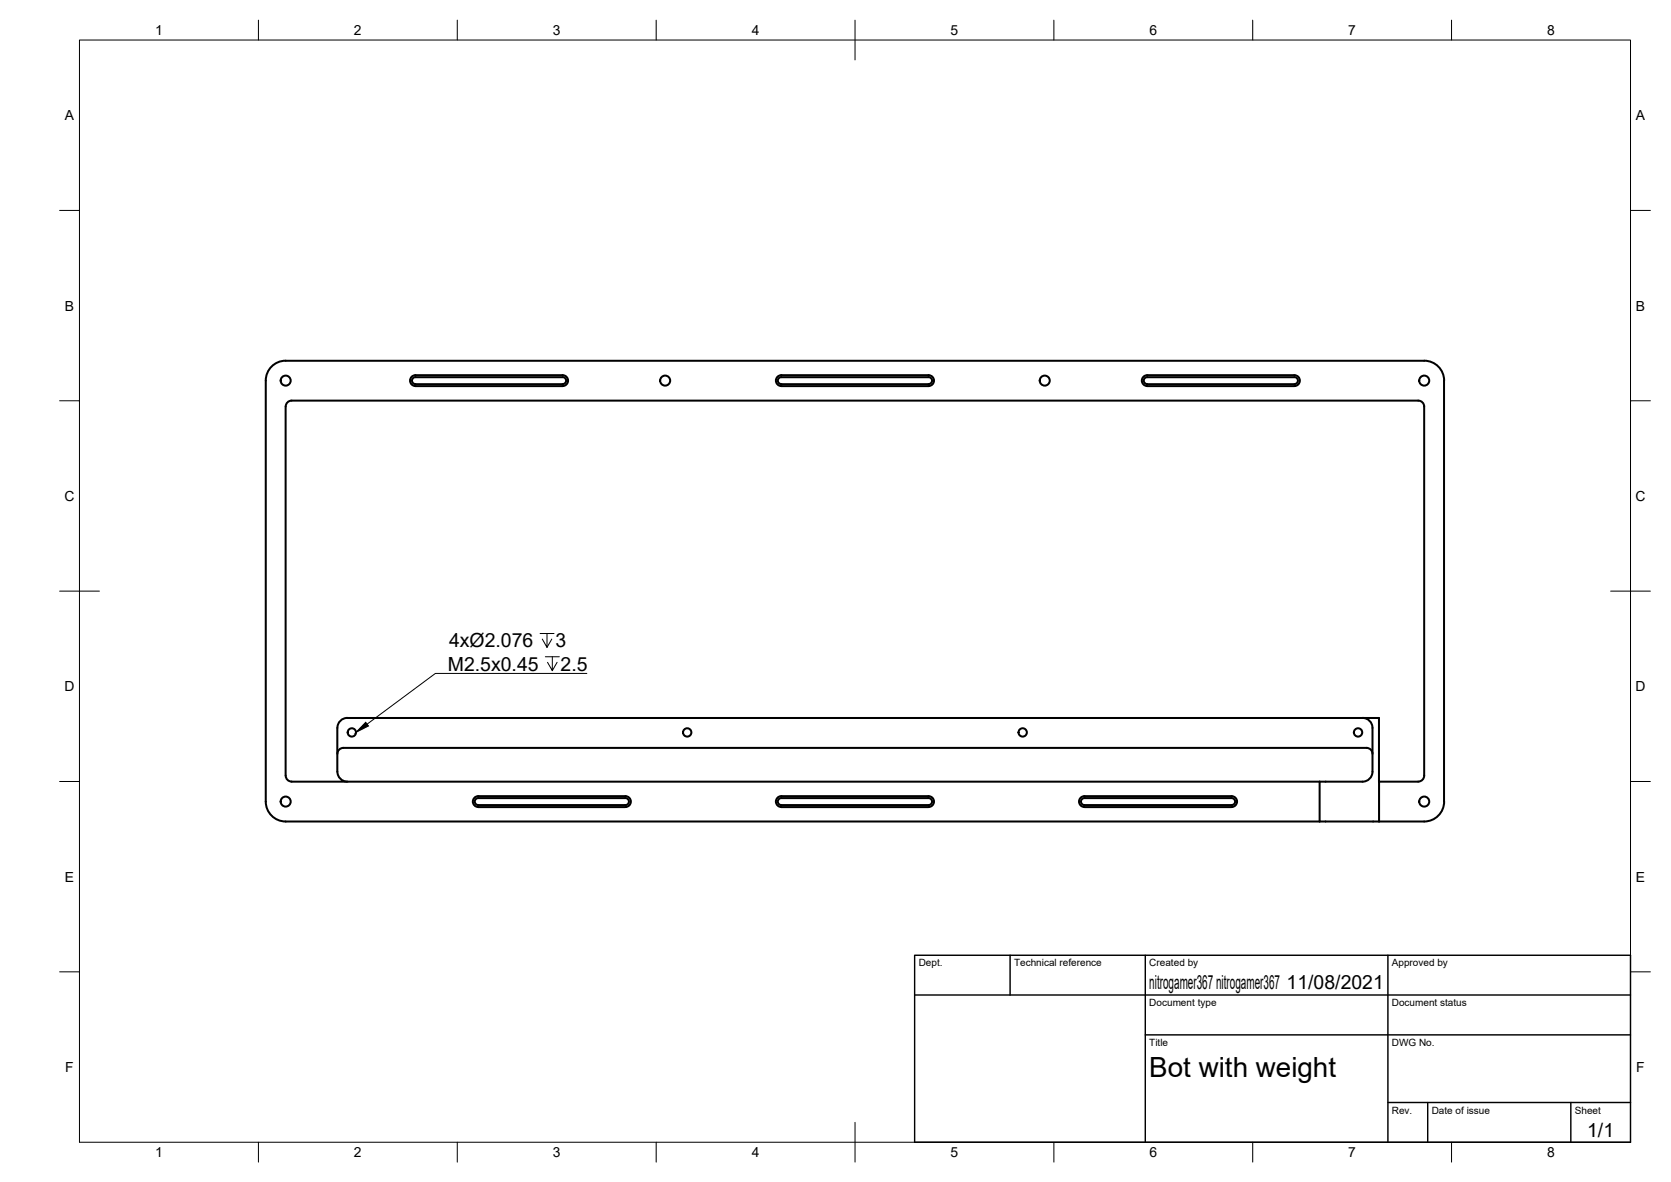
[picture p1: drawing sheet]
<svg xmlns="http://www.w3.org/2000/svg" width="420mm" height="297mm" viewBox="0 0 420 297" stroke-linecap="round" stroke-linejoin="round" font-family="sans-serif">
<!-- layer: Visible -->
<g fill="none" stroke="#000" stroke-width=".51">
<path d="M104.5 97h37M141.5 94.3h-37a1.37 1.37 0 0 0-1.4 1.3 1.37 1.37 0 0 0 1.4 1.4M141.5 94.8h-37a.88 .88 0 0 0-.9 .8 .88 .88 0 0 0 .9 .9h37M141.5 94.8a.88 .88 0 0 1 .8 .8 .88 .88 0 0 1-.8 .9M141.5 94.3a1.37 1.37 0 0 1 1.3 1.3 1.37 1.37 0 0 1-1.3 1.4M195.8 95l.6-.2h37.1a.88 .88 0 0 1 .9 .8 .88 .88 0 0 1-.9 .9h-37a.88 .88 0 0 1-.9-.5 .88 .88 0 0 1 .2-1zM196.4 97h37.1M196.5 97a1.37 1.37 0 0 1-1.4-1.3 1.37 1.37 0 0 1 1.3-1.4h37.1a1.37 1.37 0 0 1 1.3 1.3 1.37 1.37 0 0 1-1.3 1.4M288.5 97h37M325.5 94.3h-37a1.37 1.37 0 0 0-1.4 1.3 1.37 1.37 0 0 0 1.4 1.4M325.5 94.8h-37a.88 .88 0 0 0-.9 .8 .88 .88 0 0 0 .9 .9h37M325.5 94.8a.88 .88 0 0 1 .8 .8 .88 .88 0 0 1-.8 .9"/>
<path d="M325.5 94.3a1.37 1.37 0 0 1 1.3 1.3 1.37 1.37 0 0 1-1.3 1.4M363.1 95.7v105.8M363.1 95.6a5 5 0 0 0-5-5l-286.3 .1a5 5 0 0 0-5 4.9v105.9a5 5 0 0 0 5 4.9h260M73.3 100.7h283.3a1.49 1.49 0 0 1 1.5 1.5v92.7a1.49 1.49 0 0 1-1.5 1.5h-9.8M73.3 100.7a1.52 1.52 0 0 0-1.5 1.5v92.7a1.49 1.49 0 0 0 1.5 1.5M73.3 196.4h258.5M84.8 182.9v11M84.8 189.4a1.49 1.49 0 0 1 1.5-1.5h257.3a1.49 1.49 0 0 1 1.5 1.5M84.8 182.9a2.48 2.48 0 0 1 2.5-2.5h259.4l.1 26M84.8 193.9a2.51 2.51 0 0 0 2.5 2.5M331.8 196.4v10M342.6 180.4a2.51 2.51 0 0 1 2.5 2.5v11a2.51 2.51 0 0 1-2.5 2.5h-10.8"/>
<path d="M119.6 200.8l.6-.2h37.1a.88 .88 0 0 1 .8 .8 .88 .88 0 0 1-.8 .9h-37a.88 .88 0 0 1-.9-.5 .88 .88 0 0 1 .2-1zM120.2 202.8h37M157.3 202.8a1.37 1.37 0 0 0 1.3-1.4 1.37 1.37 0 0 0-1.3-1.3h-37.1a1.37 1.37 0 0 0-1.3 1.3 1.37 1.37 0 0 0 1.4 1.4M195.8 200.8l.6-.2h37.1a.88 .88 0 0 1 .9 .8 .88 .88 0 0 1-.9 .9h-37a.88 .88 0 0 1-.9-.5 .88 .88 0 0 1 .2-1zM196.4 202.8h37.1M233.5 202.8a1.37 1.37 0 0 0 1.3-1.4 1.37 1.37 0 0 0-1.3-1.3h-37.1a1.37 1.37 0 0 0-1.3 1.3 1.37 1.37 0 0 0 1.4 1.4M272.1 200.8l.6-.2h37a.88 .88 0 0 1 .9 .8 .88 .88 0 0 1-.9 .9h-37a.88 .88 0 0 1-.8-.5 .88 .88 0 0 1 .2-1zM272.7 202.8h37M309.7 202.8a1.37 1.37 0 0 0 1.3-1.4 1.37 1.37 0 0 0-1.3-1.3h-37a1.37 1.37 0 0 0-1.4 1.3 1.37 1.37 0 0 0 1.4 1.4M331.8 206.4h15M363.1 201.4a5 5 0 0 1-5 5h-11.3"/>
<circle cx="71.8" cy="95.6" r="1.26"/>
<circle cx="167.2" cy="95.6" r="1.26"/>
<circle cx="262.7" cy="95.6" r="1.26"/>
<circle cx="358.1" cy="95.6" r="1.26"/>
<circle cx="88.5" cy="184.1" r="1.05"/>
<circle cx="172.8" cy="184.1" r="1.05"/>
<circle cx="257.1" cy="184.1" r="1.05"/>
<circle cx="341.5" cy="184.1" r="1.05"/>
<circle cx="71.8" cy="201.4" r="1.26"/>
<circle cx="358.1" cy="201.4" r="1.26"/>
</g>
<!-- layer: Border -->
<g fill="none" stroke="#000" stroke-width=".25">
<path d="M20 10.1h390v276.9h-390zM65 5.1v5M115 5.1v5M165 5.1v5M215 5.1v10M265 5.1v5M315 5.1v5M365 5.1v5M15 52.9h5M410 52.9h5M15 100.7h5M410 100.7h5"/>
<path d="M15 148.6h10M405 148.6h10M15 196.4h5M410 196.4h5M15 244.2h5M410 244.2h5M65 287v5M115 287v5M165 287v5M215 282.1v9.9M265 287v5M315 287v5"/>
<path d="M365 287v5"/>
</g>
<!-- layer: TitleBlock -->
<path d="M230 240.1h180v46.9h-180zM230 250h180M254 240.1v9.9M288 240.1v46.9M349 240.1v46.9M288 260.1h122M349 277.1h61M359 277.1v9.9M395 277.1v9.9" fill="none" stroke="#000" stroke-width=".36"/>
<!-- layer: Annotations -->
<path d="M135.8 159.2h3.5M137.5 159.2v3.5l-1.1-2.1M137.1 165h3.5M138.7 160.6l-1.2 2.1M138.9 165v3.5l-1.2-2.1M140.1 166.4l-1.2 2.1M147.6 169.2h-38.1l-17.2 12.8" fill="none" stroke="#000" stroke-width=".25"/>
<path d="M91.9 181.5l.7 .9-3.1 1.7z" fill="#000" stroke="#000" stroke-width=".25"/>
<text font-size="7" x="289" y="270.6">Bot with weight</text>
<g font-size="4.9">
<text x="112.9" y="162.7">4xØ2.076</text>
<text x="139.6" y="162.7">3</text>
<text x="112.6" y="168.5">M2.5x0.45</text>
<text x="140.9" y="168.5">2.5</text>
<text x="289" y="248.5">nitrogamer367 nitrogamer367</text>
<text x="323.5" y="248.5">11/08/2021</text>
<text x="399.1" y="285.7">1/1</text>
</g>
<g font-size="3.5">
<text x="39" y="8.8">1</text>
<text x="89" y="8.8">2</text>
<text x="139" y="8.8">3</text>
<text x="189" y="8.8">4</text>
<text x="239" y="8.8">5</text>
<text x="289" y="8.8">6</text>
<text x="339" y="8.8">7</text>
<text x="389" y="8.8">8</text>
<text x="16.3" y="30.2">A</text>
<text x="411.3" y="30.2">A</text>
<text x="16.3" y="78">B</text>
<text x="411.3" y="78">B</text>
<text x="16.2" y="125.9">C</text>
<text x="411.2" y="125.9">C</text>
<text x="16.2" y="173.7">D</text>
<text x="411.2" y="173.7">D</text>
<text x="16.3" y="221.6">E</text>
<text x="411.3" y="221.6">E</text>
<text x="16.4" y="269.4">F</text>
<text x="411.4" y="269.4">F</text>
<text x="39" y="290.8">1</text>
<text x="89" y="290.8">2</text>
<text x="139" y="290.8">3</text>
<text x="189" y="290.8">4</text>
<text x="239" y="290.8">5</text>
<text x="289" y="290.8">6</text>
<text x="339" y="290.8">7</text>
<text x="389" y="290.8">8</text>
</g>
<g font-size="2.5">
<text x="231" y="242.9">Dept.</text>
<text x="255" y="242.9">Technical reference</text>
<text x="289" y="242.9">Created by</text>
<text x="350" y="242.9">Approved by</text>
<text x="289" y="252.8">Document type</text>
<text x="350" y="252.8">Document status</text>
<text x="289" y="262.9">Title</text>
<text x="350" y="262.9">DWG No.</text>
<text x="350" y="279.9">Rev.</text>
<text x="360" y="279.9">Date of issue</text>
<text x="396" y="279.9">Sheet</text>
</g>
</svg>
